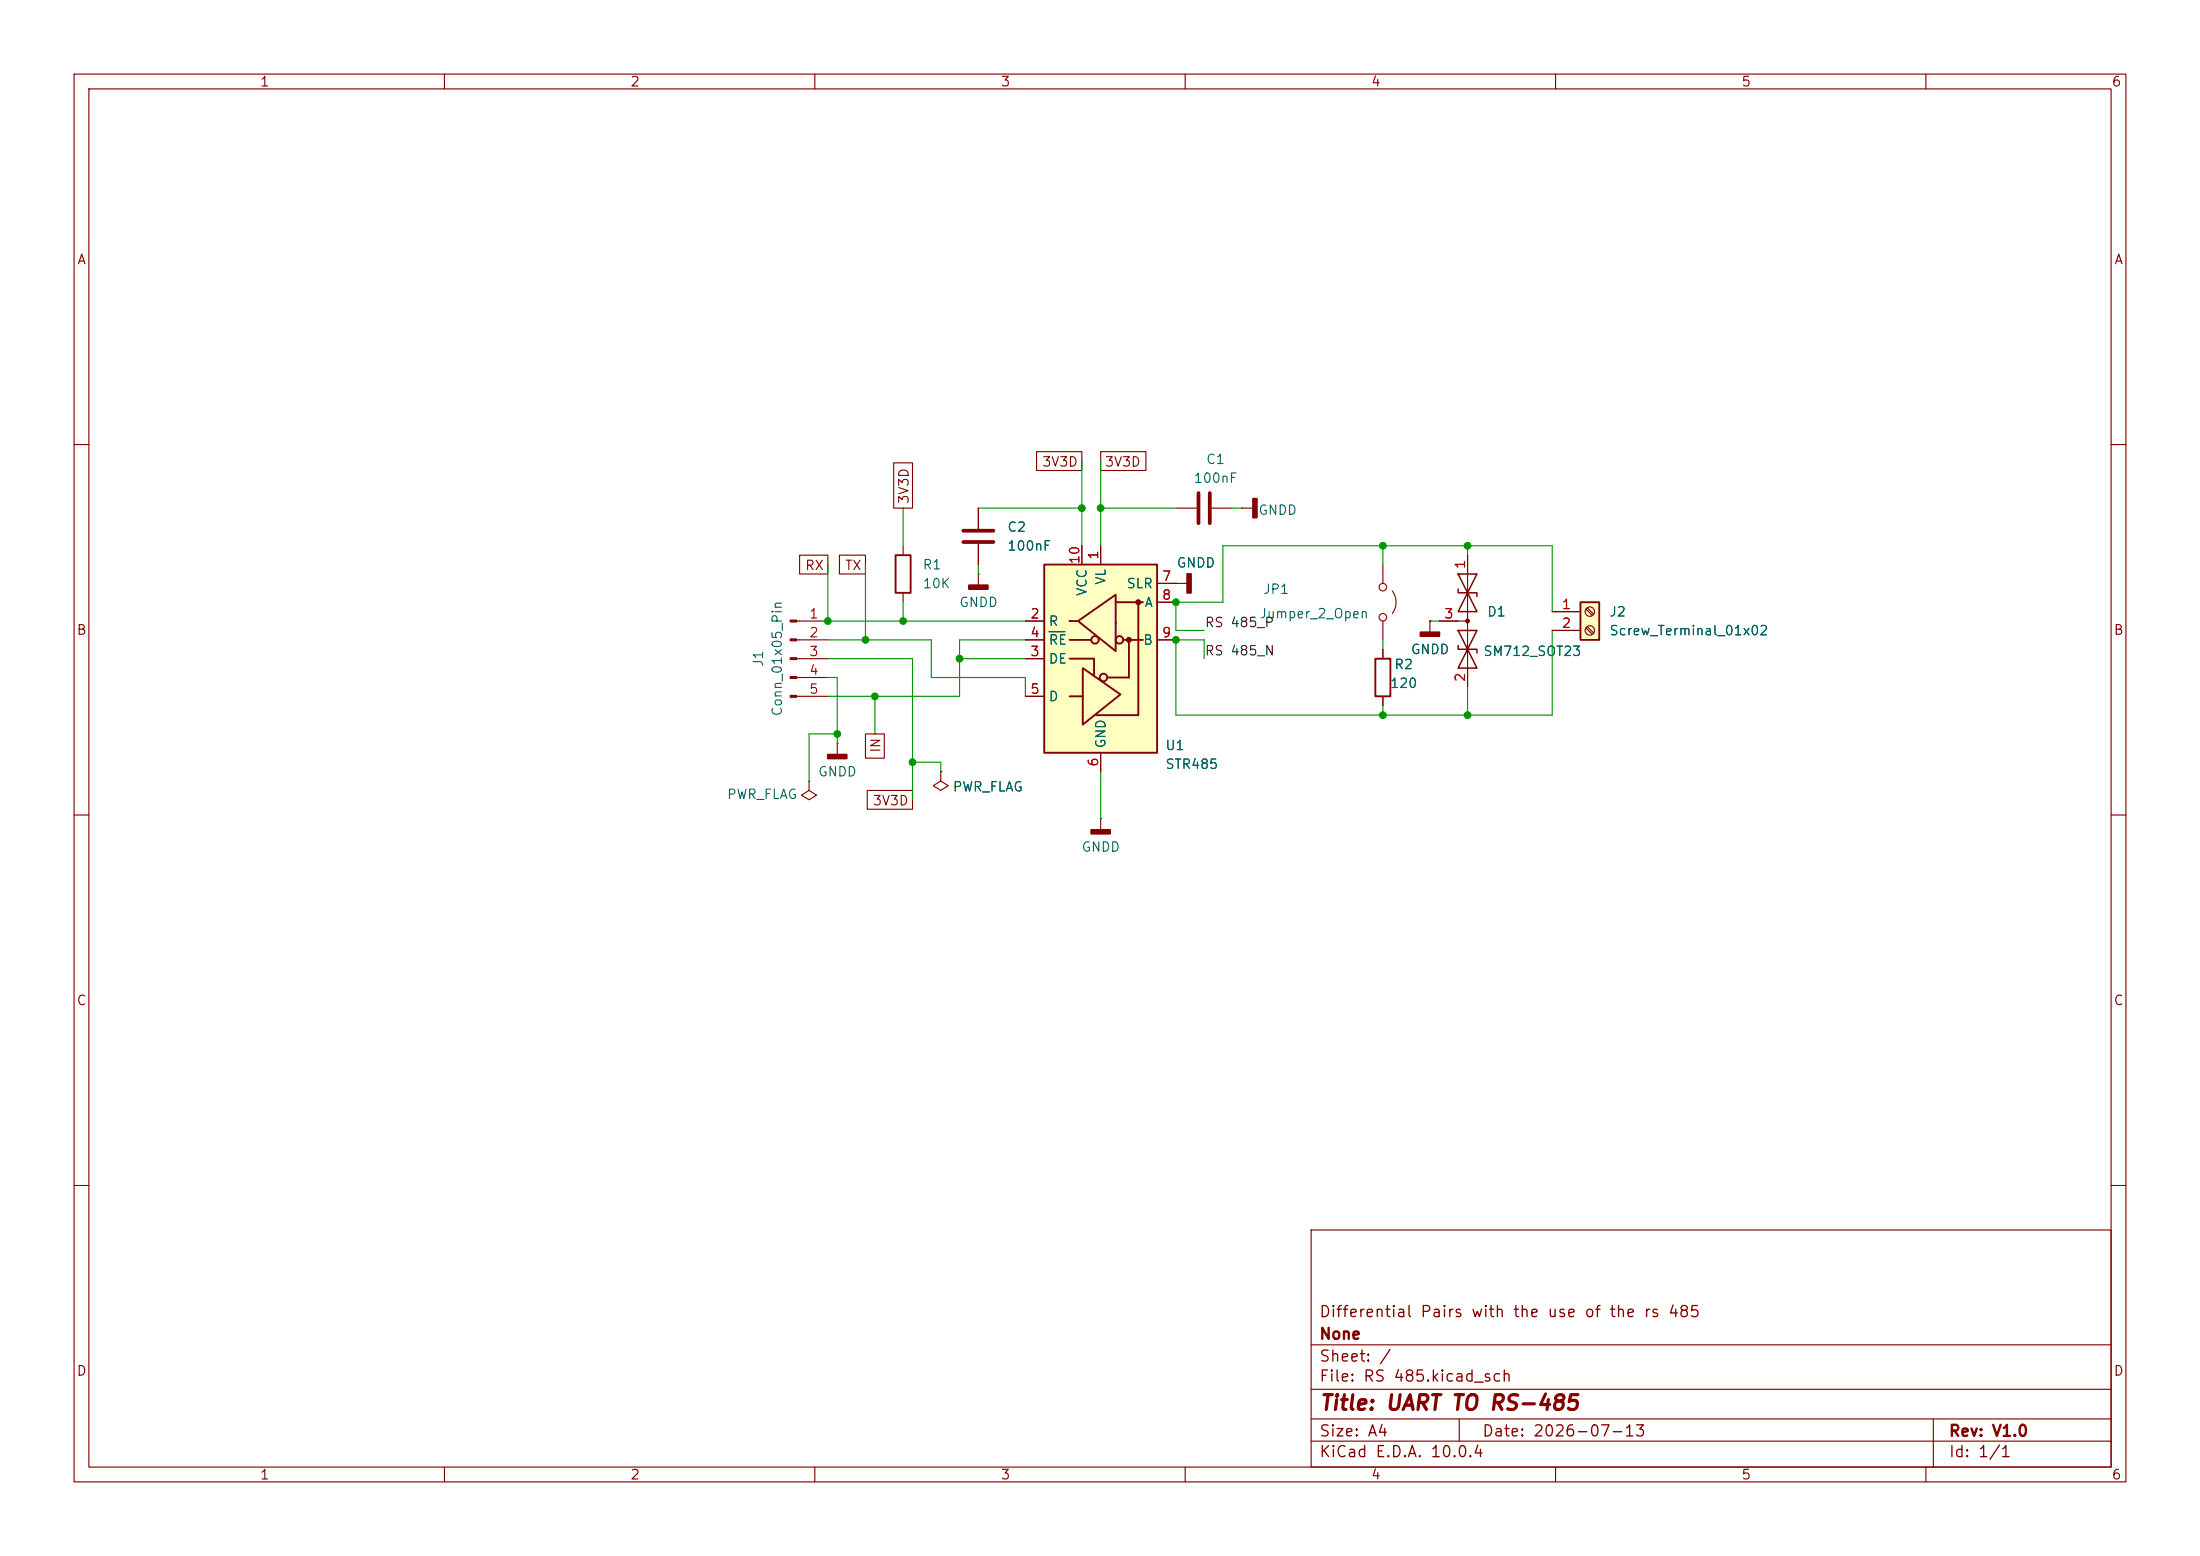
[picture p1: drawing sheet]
(kicad_sch
 (version 20260306)
 (generator "eeschema")
 (generator_version "10.0")
 (paper "A4")
 (title_block
  (title "UART TO RS-485")
  (date "2026-07-13")
  (rev "V1.0")
  (company "None")
  (comment 1 "Differential Pairs with the use of the rs 485"))
 (lib_symbols
  (symbol "Connector:Conn_01x05_Pin"
   (pin_names
    (offset 1.016) (hide yes)) (exclude_from_sim no) (in_bom yes) (on_board yes)
   (in_pos_files yes)
   (duplicate_pin_numbers_are_jumpers no)
   (property "Reference" "J" (at 0 7.62 0) (show_name no) (do_not_autoplace no) (effects (font (size 1.27 1.27))))
   (property "Value" "Conn_01x05_Pin" (at 0 -7.62 0) (show_name no) (do_not_autoplace no) (effects (font (size 1.27 1.27))))
   (property "Footprint" "" (at 0 0 0) (show_name no) (do_not_autoplace no) (hide yes) (effects (font (size 1.27 1.27))))
   (property "Datasheet" "" (at 0 0 0) (show_name no) (do_not_autoplace no) (hide yes) (effects (font (size 1.27 1.27))))
   (property "Description" "Generic connector, single row, 01x05, script generated" (at 0 0 0) (show_name no) (do_not_autoplace no) (hide yes) (effects (font (size 1.27 1.27))))
   (property "ki_locked" "" (at 0 0 0) (show_name no) (do_not_autoplace no) (effects (font (size 1.27 1.27))))
   (symbol "Conn_01x05_Pin_1_1"
    (rectangle (start 0.8636 5.207) (end 0 4.953) (stroke (width 0.1524) (type default)) (fill (type outline)))
    (rectangle (start 0.8636 2.667) (end 0 2.413) (stroke (width 0.1524) (type default)) (fill (type outline)))
    (rectangle (start 0.8636 0.127) (end 0 -0.127) (stroke (width 0.1524) (type default)) (fill (type outline)))
    (rectangle (start 0.8636 -2.413) (end 0 -2.667) (stroke (width 0.1524) (type default)) (fill (type outline)))
    (rectangle (start 0.8636 -4.953) (end 0 -5.207) (stroke (width 0.1524) (type default)) (fill (type outline)))
    (polyline (pts (xy 1.27 5.08) (xy 0.8636 5.08)) (stroke (width 0.1524) (type default)) (fill (type none)))
    (polyline (pts (xy 1.27 2.54) (xy 0.8636 2.54)) (stroke (width 0.1524) (type default)) (fill (type none)))
    (polyline (pts (xy 1.27 0) (xy 0.8636 0)) (stroke (width 0.1524) (type default)) (fill (type none)))
    (polyline (pts (xy 1.27 -2.54) (xy 0.8636 -2.54)) (stroke (width 0.1524) (type default)) (fill (type none)))
    (polyline (pts (xy 1.27 -5.08) (xy 0.8636 -5.08)) (stroke (width 0.1524) (type default)) (fill (type none)))
    (pin passive line (at 5.08 5.08 180) (length 3.81) (name "Pin_1" (effects (font (size 1.27 1.27)))) (number "1" (effects (font (size 1.27 1.27)))))
    (pin passive line (at 5.08 2.54 180) (length 3.81) (name "Pin_2" (effects (font (size 1.27 1.27)))) (number "2" (effects (font (size 1.27 1.27)))))
    (pin passive line (at 5.08 0 180) (length 3.81) (name "Pin_3" (effects (font (size 1.27 1.27)))) (number "3" (effects (font (size 1.27 1.27)))))
    (pin passive line (at 5.08 -2.54 180) (length 3.81) (name "Pin_4" (effects (font (size 1.27 1.27)))) (number "4" (effects (font (size 1.27 1.27)))))
    (pin passive line (at 5.08 -5.08 180) (length 3.81) (name "Pin_5" (effects (font (size 1.27 1.27)))) (number "5" (effects (font (size 1.27 1.27))))))
   (embedded_fonts no))
  (symbol "Connector:Screw_Terminal_01x02"
   (pin_names
    (offset 1.016) (hide yes)) (exclude_from_sim no) (in_bom yes) (on_board yes)
   (in_pos_files yes)
   (duplicate_pin_numbers_are_jumpers no)
   (property "Reference" "J" (at 0 2.54 0) (show_name no) (do_not_autoplace no) (effects (font (size 1.27 1.27))))
   (property "Value" "Screw_Terminal_01x02" (at 0 -5.08 0) (show_name no) (do_not_autoplace no) (effects (font (size 1.27 1.27))))
   (property "Footprint" "" (at 0 0 0) (show_name no) (do_not_autoplace no) (hide yes) (effects (font (size 1.27 1.27))))
   (property "Datasheet" "" (at 0 0 0) (show_name no) (do_not_autoplace no) (hide yes) (effects (font (size 1.27 1.27))))
   (property "Description" "Generic screw terminal, single row, 01x02, script generated (kicad-library-utils/schlib/autogen/connector/)" (at 0 0 0) (show_name no) (do_not_autoplace no) (hide yes) (effects (font (size 1.27 1.27))))
   (symbol "Screw_Terminal_01x02_1_1"
    (rectangle (start -1.27 1.27) (end 1.27 -3.81) (stroke (width 0.254) (type default)) (fill (type background)))
    (polyline (pts (xy -0.5334 0.3302) (xy 0.3302 -0.508)) (stroke (width 0.1524) (type default)) (fill (type none)))
    (polyline (pts (xy -0.5334 -2.2098) (xy 0.3302 -3.048)) (stroke (width 0.1524) (type default)) (fill (type none)))
    (polyline (pts (xy -0.3556 0.508) (xy 0.508 -0.3302)) (stroke (width 0.1524) (type default)) (fill (type none)))
    (polyline (pts (xy -0.3556 -2.032) (xy 0.508 -2.8702)) (stroke (width 0.1524) (type default)) (fill (type none)))
    (circle (center 0 0) (radius 0.635) (stroke (width 0.1524) (type default)) (fill (type none)))
    (circle (center 0 -2.54) (radius 0.635) (stroke (width 0.1524) (type default)) (fill (type none)))
    (pin passive line (at -5.08 0 0) (length 3.81) (name "Pin_1" (effects (font (size 1.27 1.27)))) (number "1" (effects (font (size 1.27 1.27)))))
    (pin passive line (at -5.08 -2.54 0) (length 3.81) (name "Pin_2" (effects (font (size 1.27 1.27)))) (number "2" (effects (font (size 1.27 1.27))))))
   (embedded_fonts no))
  (symbol "Device:C"
   (pin_numbers (hide yes))
   (pin_names
    (offset 0.254)) (exclude_from_sim no) (in_bom yes) (on_board yes)
   (in_pos_files yes)
   (duplicate_pin_numbers_are_jumpers no)
   (property "Reference" "C" (at 0.635 2.54 0) (show_name no) (do_not_autoplace no) (effects (font (size 1.27 1.27)) (justify left)))
   (property "Value" "C" (at 0.635 -2.54 0) (show_name no) (do_not_autoplace no) (effects (font (size 1.27 1.27)) (justify left)))
   (property "Footprint" "" (at 0.9652 -3.81 0) (show_name no) (do_not_autoplace no) (hide yes) (effects (font (size 1.27 1.27))))
   (property "Datasheet" "" (at 0 0 0) (show_name no) (do_not_autoplace no) (hide yes) (effects (font (size 1.27 1.27))))
   (property "Description" "Unpolarized capacitor" (at 0 0 0) (show_name no) (do_not_autoplace no) (hide yes) (effects (font (size 1.27 1.27))))
   (symbol "C_0_1"
    (polyline (pts (xy -2.032 0.762) (xy 2.032 0.762)) (stroke (width 0.508) (type default)) (fill (type none)))
    (polyline (pts (xy -2.032 -0.762) (xy 2.032 -0.762)) (stroke (width 0.508) (type default)) (fill (type none))))
   (symbol "C_1_1"
    (pin passive line (at 0 3.81 270) (length 2.794) (name "" (effects (font (size 1.27 1.27)))) (number "1" (effects (font (size 1.27 1.27)))))
    (pin passive line (at 0 -3.81 90) (length 2.794) (name "" (effects (font (size 1.27 1.27)))) (number "2" (effects (font (size 1.27 1.27))))))
   (embedded_fonts no))
  (symbol "Device:R"
   (pin_numbers (hide yes))
   (pin_names
    (offset 0)) (exclude_from_sim no) (in_bom yes) (on_board yes)
   (in_pos_files yes)
   (duplicate_pin_numbers_are_jumpers no)
   (property "Reference" "R" (at 2.032 0 90) (show_name no) (do_not_autoplace no) (effects (font (size 1.27 1.27))))
   (property "Value" "R" (at 0 0 90) (show_name no) (do_not_autoplace no) (effects (font (size 1.27 1.27))))
   (property "Footprint" "" (at -1.778 0 90) (show_name no) (do_not_autoplace no) (hide yes) (effects (font (size 1.27 1.27))))
   (property "Datasheet" "" (at 0 0 0) (show_name no) (do_not_autoplace no) (hide yes) (effects (font (size 1.27 1.27))))
   (property "Description" "Resistor" (at 0 0 0) (show_name no) (do_not_autoplace no) (hide yes) (effects (font (size 1.27 1.27))))
   (symbol "R_0_1"
    (rectangle (start -1.016 -2.54) (end 1.016 2.54) (stroke (width 0.254) (type default)) (fill (type none))))
   (symbol "R_1_1"
    (pin passive line (at 0 3.81 270) (length 1.27) (name "" (effects (font (size 1.27 1.27)))) (number "1" (effects (font (size 1.27 1.27)))))
    (pin passive line (at 0 -3.81 90) (length 1.27) (name "" (effects (font (size 1.27 1.27)))) (number "2" (effects (font (size 1.27 1.27))))))
   (embedded_fonts no))
  (symbol "Diode:SM712_SOT23"
   (pin_names
    (offset 1.016) (hide yes)) (exclude_from_sim no) (in_bom yes) (on_board yes)
   (in_pos_files yes)
   (duplicate_pin_numbers_are_jumpers no)
   (property "Reference" "D" (at 0 4.445 0) (show_name no) (do_not_autoplace no) (effects (font (size 1.27 1.27))))
   (property "Value" "SM712_SOT23" (at 0 2.54 0) (show_name no) (do_not_autoplace no) (effects (font (size 1.27 1.27))))
   (property "Footprint" "Package_TO_SOT_SMD:SOT-23" (at 0 -8.89 0) (show_name no) (do_not_autoplace no) (hide yes) (effects (font (size 1.27 1.27))))
   (property "Datasheet" "https://www.littelfuse.com/~/media/electronics/datasheets/tvs_diode_arrays/littelfuse_tvs_diode_array_sm712_datasheet.pdf.pdf" (at -3.81 0 0) (show_name no) (do_not_autoplace no) (hide yes) (effects (font (size 1.27 1.27))))
   (property "Description" "7V/12V, 600W Asymmetrical TVS Diode Array, SOT-23" (at 0 0 0) (show_name no) (do_not_autoplace no) (hide yes) (effects (font (size 1.27 1.27))))
   (symbol "SM712_SOT23_0_0"
    (polyline (pts (xy 0 -1.27) (xy 0 0)) (stroke (width 0) (type default)) (fill (type none))))
   (symbol "SM712_SOT23_0_1"
    (polyline (pts (xy -6.35 0) (xy 6.35 0)) (stroke (width 0) (type default)) (fill (type none)))
    (polyline (pts (xy -6.35 -1.27) (xy -1.27 1.27) (xy -1.27 -1.27) (xy -6.35 1.27) (xy -6.35 -1.27)) (stroke (width 0.2032) (type default)) (fill (type none)))
    (polyline (pts (xy -3.302 1.27) (xy -3.81 1.27) (xy -3.81 -1.27) (xy -4.318 -1.27)) (stroke (width 0.2032) (type default)) (fill (type none)))
    (circle (center 0 0) (radius 0.254) (stroke (width 0) (type default)) (fill (type outline)))
    (polyline (pts (xy 1.27 -1.27) (xy 1.27 1.27) (xy 6.35 -1.27) (xy 6.35 1.27) (xy 1.27 -1.27)) (stroke (width 0.2032) (type default)) (fill (type none)))
    (polyline (pts (xy 4.318 1.27) (xy 3.81 1.27) (xy 3.81 -1.27) (xy 3.302 -1.27)) (stroke (width 0.2032) (type default)) (fill (type none))))
   (symbol "SM712_SOT23_1_1"
    (pin passive line (at -8.89 0 0) (length 2.54) (name "A1" (effects (font (size 1.27 1.27)))) (number "1" (effects (font (size 1.27 1.27)))))
    (pin passive line (at 8.89 0 180) (length 2.54) (name "A2" (effects (font (size 1.27 1.27)))) (number "2" (effects (font (size 1.27 1.27)))))
    (pin input line (at 0 -3.81 90) (length 2.54) (name "common" (effects (font (size 1.27 1.27)))) (number "3" (effects (font (size 1.27 1.27))))))
   (embedded_fonts no))
  (symbol "Interface_UART:STR485" (exclude_from_sim no) (in_bom yes) (on_board yes)
   (in_pos_files yes)
   (duplicate_pin_numbers_are_jumpers no)
   (property "Reference" "U" (at -6.985 13.97 0) (show_name no) (do_not_autoplace no) (effects (font (size 1.27 1.27))))
   (property "Value" "STR485" (at 7.62 13.97 0) (show_name no) (do_not_autoplace no) (effects (font (size 1.27 1.27))))
   (property "Footprint" "Package_DFN_QFN:DFN-10-1EP_3x3mm_P0.5mm_EP1.646x3.1mm" (at 0 -31.75 0) (show_name no) (do_not_autoplace no) (hide yes) (effects (font (size 1.27 1.27))))
   (property "Datasheet" "https://www.st.com/resource/en/datasheet/str485.pdf" (at 0 -29.21 0) (show_name no) (do_not_autoplace no) (hide yes) (effects (font (size 1.27 1.27))))
   (property "Description" "RS-485, RS-422, half duplex transceiver, selectable speed 250 kbps or up to 20 Mbps, DFN-10 (VSON-10)" (at 0 -26.67 0) (show_name no) (do_not_autoplace no) (hide yes) (effects (font (size 1.27 1.27))))
   (symbol "STR485_0_1"
    (rectangle (start -7.62 12.7) (end 7.62 -12.7) (stroke (width 0.254) (type default)) (fill (type background))))
   (symbol "STR485_1_1"
    (polyline (pts (xy -4.191 2.54) (xy -1.27 2.54)) (stroke (width 0.254) (type default)) (fill (type none)))
    (polyline (pts (xy -4.191 0) (xy -0.889 0) (xy -0.889 -2.286)) (stroke (width 0.254) (type default)) (fill (type none)))
    (polyline (pts (xy -3.175 5.08) (xy -4.191 5.08) (xy -4.064 5.08)) (stroke (width 0.254) (type default)) (fill (type none)))
    (polyline (pts (xy -2.54 -5.08) (xy -4.191 -5.08)) (stroke (width 0.254) (type default)) (fill (type none)))
    (polyline (pts (xy -2.413 -5.08) (xy -2.413 -1.27) (xy 2.667 -4.826) (xy -2.413 -8.89) (xy -2.413 -5.08)) (stroke (width 0.254) (type default)) (fill (type none)))
    (circle (center -0.762 2.54) (radius 0.508) (stroke (width 0.254) (type default)) (fill (type none)))
    (polyline (pts (xy -0.635 -7.62) (xy 5.08 -7.62)) (stroke (width 0.254) (type default)) (fill (type none)))
    (circle (center 0.381 -2.54) (radius 0.508) (stroke (width 0.254) (type default)) (fill (type none)))
    (polyline (pts (xy 0.889 -2.54) (xy 3.81 -2.54)) (stroke (width 0.254) (type default)) (fill (type none)))
    (polyline (pts (xy 2.032 7.62) (xy 5.715 7.62)) (stroke (width 0.254) (type default)) (fill (type none)))
    (polyline (pts (xy 2.032 4.826) (xy 2.032 8.636) (xy -3.048 5.08) (xy 2.032 1.016) (xy 2.032 4.826)) (stroke (width 0.254) (type default)) (fill (type none)))
    (circle (center 2.54 2.54) (radius 0.508) (stroke (width 0.254) (type default)) (fill (type none)))
    (polyline (pts (xy 3.048 2.54) (xy 5.715 2.54)) (stroke (width 0.254) (type default)) (fill (type none)))
    (circle (center 3.81 2.54) (radius 0.2794) (stroke (width 0.254) (type default)) (fill (type outline)))
    (polyline (pts (xy 3.81 -2.54) (xy 3.81 2.54)) (stroke (width 0.254) (type default)) (fill (type none)))
    (circle (center 5.08 7.62) (radius 0.2794) (stroke (width 0.254) (type default)) (fill (type outline)))
    (polyline (pts (xy 5.08 -7.62) (xy 5.08 7.62)) (stroke (width 0.254) (type default)) (fill (type none)))
    (pin power_in line (at 0 15.24 270) (length 2.54) (name "VL" (effects (font (size 1.27 1.27)))) (number "1" (effects (font (size 1.27 1.27)))))
    (pin output line (at -10.16 5.08 0) (length 2.54) (name "R" (effects (font (size 1.27 1.27)))) (number "2" (effects (font (size 1.27 1.27)))))
    (pin input line (at -10.16 0 0) (length 2.54) (name "DE" (effects (font (size 1.27 1.27)))) (number "3" (effects (font (size 1.27 1.27)))))
    (pin input line (at -10.16 2.54 0) (length 2.54) (name "~{RE}" (effects (font (size 1.27 1.27)))) (number "4" (effects (font (size 1.27 1.27)))))
    (pin input line (at -10.16 -5.08 0) (length 2.54) (name "D" (effects (font (size 1.27 1.27)))) (number "5" (effects (font (size 1.27 1.27)))))
    (pin power_in line (at 0 -15.24 90) (length 2.54) (name "GND" (effects (font (size 1.27 1.27)))) (number "6" (effects (font (size 1.27 1.27)))))
    (pin input line (at 10.16 10.16 180) (length 2.54) (name "SLR" (effects (font (size 1.27 1.27)))) (number "7" (effects (font (size 1.27 1.27)))))
    (pin bidirectional line (at 10.16 7.62 180) (length 2.54) (name "A" (effects (font (size 1.27 1.27)))) (number "8" (effects (font (size 1.27 1.27)))))
    (pin bidirectional line (at 10.16 2.54 180) (length 2.54) (name "B" (effects (font (size 1.27 1.27)))) (number "9" (effects (font (size 1.27 1.27)))))
    (pin power_in line (at -2.54 15.24 270) (length 2.54) (name "VCC" (effects (font (size 1.27 1.27)))) (number "10" (effects (font (size 1.27 1.27)))))
    (pin passive line (at 0 -15.24 90) (length 2.54) (hide yes) (name "GND" (effects (font (size 1.27 1.27)))) (number "11" (effects (font (size 1.27 1.27))))))
   (embedded_fonts no))
  (symbol "Jumper:Jumper_2_Open"
   (pin_numbers (hide yes))
   (pin_names
    (offset 0) (hide yes)) (exclude_from_sim no) (in_bom yes) (on_board yes)
   (in_pos_files yes)
   (duplicate_pin_numbers_are_jumpers no)
   (property "Reference" "JP" (at 0 2.794 0) (show_name no) (do_not_autoplace no) (effects (font (size 1.27 1.27))))
   (property "Value" "Jumper_2_Open" (at 0 -2.286 0) (show_name no) (do_not_autoplace no) (effects (font (size 1.27 1.27))))
   (property "Footprint" "" (at 0 0 0) (show_name no) (do_not_autoplace no) (hide yes) (effects (font (size 1.27 1.27))))
   (property "Datasheet" "" (at 0 0 0) (show_name no) (do_not_autoplace no) (hide yes) (effects (font (size 1.27 1.27))))
   (property "Description" "Jumper, 2-pole, open" (at 0 0 0) (show_name no) (do_not_autoplace no) (hide yes) (effects (font (size 1.27 1.27))))
   (symbol "Jumper_2_Open_0_0"
    (circle (center -2.032 0) (radius 0.508) (stroke (width 0) (type default)) (fill (type none)))
    (circle (center 2.032 0) (radius 0.508) (stroke (width 0) (type default)) (fill (type none))))
   (symbol "Jumper_2_Open_0_1"
    (arc (start -1.524 1.27) (mid 0 1.778) (end 1.524 1.27) (stroke (width 0) (type default)) (fill (type none))))
   (symbol "Jumper_2_Open_1_1"
    (pin passive line (at -5.08 0 0) (length 2.54) (name "A" (effects (font (size 1.27 1.27)))) (number "1" (effects (font (size 1.27 1.27)))))
    (pin passive line (at 5.08 0 180) (length 2.54) (name "B" (effects (font (size 1.27 1.27)))) (number "2" (effects (font (size 1.27 1.27))))))
   (embedded_fonts no))
  (symbol "power:GNDD"
   (power global)
   (pin_numbers (hide yes))
   (pin_names
    (offset 0) (hide yes)) (exclude_from_sim no) (in_bom yes) (on_board yes)
   (in_pos_files yes)
   (duplicate_pin_numbers_are_jumpers no)
   (property "Reference" "#PWR" (at 0 -6.35 0) (show_name no) (do_not_autoplace no) (hide yes) (effects (font (size 1.27 1.27))))
   (property "Value" "GNDD" (at 0 -3.175 0) (show_name no) (do_not_autoplace no) (effects (font (size 1.27 1.27))))
   (property "Footprint" "" (at 0 0 0) (show_name no) (do_not_autoplace no) (hide yes) (effects (font (size 1.27 1.27))))
   (property "Datasheet" "" (at 0 0 0) (show_name no) (do_not_autoplace no) (hide yes) (effects (font (size 1.27 1.27))))
   (property "Description" "Power symbol creates a global label with name \"GNDD\" , digital ground" (at 0 0 0) (show_name no) (do_not_autoplace no) (hide yes) (effects (font (size 1.27 1.27))))
   (symbol "GNDD_0_1"
    (rectangle (start -1.27 -1.524) (end 1.27 -2.032) (stroke (width 0.254) (type default)) (fill (type outline)))
    (polyline (pts (xy 0 0) (xy 0 -1.524)) (stroke (width 0) (type default)) (fill (type none))))
   (symbol "GNDD_1_1"
    (pin power_in line (at 0 0 270) (length 0) (name "" (effects (font (size 1.27 1.27)))) (number "1" (effects (font (size 1.27 1.27))))))
   (embedded_fonts no))
  (symbol "power:PWR_FLAG"
   (power global)
   (pin_numbers (hide yes))
   (pin_names
    (offset 0) (hide yes)) (exclude_from_sim no) (in_bom yes) (on_board yes)
   (in_pos_files yes)
   (duplicate_pin_numbers_are_jumpers no)
   (property "Reference" "#FLG" (at 0 1.905 0) (show_name no) (do_not_autoplace no) (hide yes) (effects (font (size 1.27 1.27))))
   (property "Value" "PWR_FLAG" (at 0 3.81 0) (show_name no) (do_not_autoplace no) (effects (font (size 1.27 1.27))))
   (property "Footprint" "" (at 0 0 0) (show_name no) (do_not_autoplace no) (hide yes) (effects (font (size 1.27 1.27))))
   (property "Datasheet" "" (at 0 0 0) (show_name no) (do_not_autoplace no) (hide yes) (effects (font (size 1.27 1.27))))
   (property "Description" "Special symbol for telling ERC where power comes from" (at 0 0 0) (show_name no) (do_not_autoplace no) (hide yes) (effects (font (size 1.27 1.27))))
   (symbol "PWR_FLAG_0_0"
    (pin power_out line (at 0 0 90) (length 0) (name "" (effects (font (size 1.27 1.27)))) (number "1" (effects (font (size 1.27 1.27))))))
   (symbol "PWR_FLAG_0_1"
    (polyline (pts (xy 0 0) (xy 0 1.27) (xy -1.016 1.905) (xy 0 2.54) (xy 1.016 1.905) (xy 0 1.27)) (stroke (width 0) (type default)) (fill (type none))))
   (embedded_fonts no)))
 (junction
  (at 146.05 68.58)
  (diameter 0)
  (color 0 0 0 0))
 (junction
  (at 121.92 83.82)
  (diameter 0)
  (color 0 0 0 0))
 (junction
  (at 186.69 96.52)
  (diameter 0)
  (color 0 0 0 0))
 (junction
  (at 158.75 86.36)
  (diameter 0)
  (color 0 0 0 0))
 (junction
  (at 148.59 68.58)
  (diameter 0)
  (color 0 0 0 0))
 (junction
  (at 186.69 73.66)
  (diameter 0)
  (color 0 0 0 0))
 (junction
  (at 123.19 102.87)
  (diameter 0)
  (color 0 0 0 0))
 (junction
  (at 111.76 83.82)
  (diameter 0)
  (color 0 0 0 0))
 (junction
  (at 158.75 81.28)
  (diameter 0)
  (color 0 0 0 0))
 (junction
  (at 118.11 93.98)
  (diameter 0)
  (color 0 0 0 0))
 (junction
  (at 198.12 73.66)
  (diameter 0)
  (color 0 0 0 0))
 (junction
  (at 198.12 96.52)
  (diameter 0)
  (color 0 0 0 0))
 (junction
  (at 113.03 99.06)
  (diameter 0)
  (color 0 0 0 0))
 (junction
  (at 129.54 88.9)
  (diameter 0)
  (color 0 0 0 0))
 (junction
  (at 116.84 86.36)
  (diameter 0)
  (color 0 0 0 0))
 (wire
  (pts (xy 186.69 96.52) (xy 198.12 96.52))
  (stroke (width 0) (type default)))
 (wire
  (pts (xy 158.75 96.52) (xy 186.69 96.52))
  (stroke (width 0) (type default)))
 (wire
  (pts (xy 209.55 85.09) (xy 209.55 96.52))
  (stroke (width 0) (type default)))
 (wire
  (pts (xy 116.84 86.36) (xy 125.73 86.36))
  (stroke (width 0) (type default)))
 (wire
  (pts (xy 113.03 91.44) (xy 111.76 91.44))
  (stroke (width 0) (type default)))
 (wire
  (pts (xy 209.55 82.55) (xy 209.55 73.66))
  (stroke (width 0) (type default)))
 (wire
  (pts (xy 109.22 105.41) (xy 109.22 99.06))
  (stroke (width 0) (type default)))
 (wire
  (pts (xy 125.73 91.44) (xy 138.43 91.44))
  (stroke (width 0) (type default)))
 (wire
  (pts (xy 123.19 88.9) (xy 123.19 102.87))
  (stroke (width 0) (type default)))
 (wire
  (pts (xy 121.92 81.28) (xy 121.92 83.82))
  (stroke (width 0) (type default)))
 (wire
  (pts (xy 129.54 93.98) (xy 129.54 88.9))
  (stroke (width 0) (type default)))
 (wire
  (pts (xy 198.12 92.71) (xy 198.12 96.52))
  (stroke (width 0) (type default)))
 (wire
  (pts (xy 186.69 95.25) (xy 186.69 96.52))
  (stroke (width 0) (type default)))
 (wire
  (pts (xy 162.56 88.9) (xy 162.56 86.36))
  (stroke (width 0) (type default)))
 (wire
  (pts (xy 138.43 91.44) (xy 138.43 93.98))
  (stroke (width 0) (type default)))
 (wire
  (pts (xy 123.19 88.9) (xy 111.76 88.9))
  (stroke (width 0) (type default)))
 (wire
  (pts (xy 165.1 73.66) (xy 165.1 81.28))
  (stroke (width 0) (type default)))
 (wire
  (pts (xy 158.75 85.09) (xy 158.75 81.28))
  (stroke (width 0) (type default)))
 (wire
  (pts (xy 121.92 83.82) (xy 138.43 83.82))
  (stroke (width 0) (type default)))
 (wire
  (pts (xy 111.76 93.98) (xy 118.11 93.98))
  (stroke (width 0) (type default)))
 (wire
  (pts (xy 162.56 86.36) (xy 158.75 86.36))
  (stroke (width 0) (type default)))
 (wire
  (pts (xy 111.76 83.82) (xy 121.92 83.82))
  (stroke (width 0) (type default)))
 (wire
  (pts (xy 198.12 73.66) (xy 209.55 73.66))
  (stroke (width 0) (type default)))
 (wire
  (pts (xy 186.69 76.2) (xy 186.69 73.66))
  (stroke (width 0) (type default)))
 (wire
  (pts (xy 146.05 62.23) (xy 146.05 68.58))
  (stroke (width 0) (type default)))
 (wire
  (pts (xy 167.64 68.58) (xy 166.37 68.58))
  (stroke (width 0) (type default)))
 (wire
  (pts (xy 118.11 93.98) (xy 129.54 93.98))
  (stroke (width 0) (type default)))
 (wire
  (pts (xy 165.1 73.66) (xy 186.69 73.66))
  (stroke (width 0) (type default)))
 (wire
  (pts (xy 121.92 73.66) (xy 121.92 68.58))
  (stroke (width 0) (type default)))
 (wire
  (pts (xy 138.43 86.36) (xy 129.54 86.36))
  (stroke (width 0) (type default)))
 (wire
  (pts (xy 129.54 88.9) (xy 138.43 88.9))
  (stroke (width 0) (type default)))
 (wire
  (pts (xy 111.76 76.2) (xy 111.76 83.82))
  (stroke (width 0) (type default)))
 (wire
  (pts (xy 125.73 86.36) (xy 125.73 91.44))
  (stroke (width 0) (type default)))
 (wire
  (pts (xy 116.84 76.2) (xy 116.84 86.36))
  (stroke (width 0) (type default)))
 (wire
  (pts (xy 186.69 73.66) (xy 198.12 73.66))
  (stroke (width 0) (type default)))
 (wire
  (pts (xy 148.59 68.58) (xy 148.59 73.66))
  (stroke (width 0) (type default)))
 (wire
  (pts (xy 158.75 96.52) (xy 158.75 86.36))
  (stroke (width 0) (type default)))
 (wire
  (pts (xy 109.22 99.06) (xy 113.03 99.06))
  (stroke (width 0) (type default)))
 (wire
  (pts (xy 158.75 68.58) (xy 148.59 68.58))
  (stroke (width 0) (type default)))
 (wire
  (pts (xy 186.69 86.36) (xy 186.69 87.63))
  (stroke (width 0) (type default)))
 (wire
  (pts (xy 123.19 102.87) (xy 123.19 107.95))
  (stroke (width 0) (type default)))
 (wire
  (pts (xy 165.1 81.28) (xy 158.75 81.28))
  (stroke (width 0) (type default)))
 (wire
  (pts (xy 148.59 104.14) (xy 148.59 110.49))
  (stroke (width 0) (type default)))
 (wire
  (pts (xy 113.03 91.44) (xy 113.03 99.06))
  (stroke (width 0) (type default)))
 (wire
  (pts (xy 111.76 86.36) (xy 116.84 86.36))
  (stroke (width 0) (type default)))
 (wire
  (pts (xy 198.12 96.52) (xy 209.55 96.52))
  (stroke (width 0) (type default)))
 (wire
  (pts (xy 162.56 85.09) (xy 158.75 85.09))
  (stroke (width 0) (type default)))
 (wire
  (pts (xy 127 104.14) (xy 127 102.87))
  (stroke (width 0) (type default)))
 (wire
  (pts (xy 148.59 62.23) (xy 148.59 68.58))
  (stroke (width 0) (type default)))
 (wire
  (pts (xy 118.11 99.06) (xy 118.11 93.98))
  (stroke (width 0) (type default)))
 (wire
  (pts (xy 129.54 86.36) (xy 129.54 88.9))
  (stroke (width 0) (type default)))
 (wire
  (pts (xy 132.08 68.58) (xy 146.05 68.58))
  (stroke (width 0) (type default)))
 (wire
  (pts (xy 123.19 102.87) (xy 127 102.87))
  (stroke (width 0) (type default)))
 (wire
  (pts (xy 132.08 76.2) (xy 132.08 77.47))
  (stroke (width 0) (type default)))
 (wire
  (pts (xy 113.03 99.06) (xy 113.03 100.33))
  (stroke (width 0) (type default)))
 (wire
  (pts (xy 193.04 83.82) (xy 194.31 83.82))
  (stroke (width 0) (type default)))
 (wire
  (pts (xy 146.05 68.58) (xy 146.05 73.66))
  (stroke (width 0) (type default)))
 (wire
  (pts (xy 198.12 73.66) (xy 198.12 74.93))
  (stroke (width 0) (type default)))
 (label "RS 485_N"
  (at 162.56 88.9 0)
  (effects (font (size 1.27 1.27)) (justify left bottom)))
 (label "RS 485_P"
  (at 162.56 85.09 0)
  (effects (font (size 1.27 1.27)) (justify left bottom)))
 (global_label "3V3D"
  (shape passive)
  (at 146.05 62.23 180)
  (fields_autoplaced yes)
  (effects (font (size 1.27 1.27)) (justify right))
  (property "Intersheetrefs" "${INTERSHEET_REFS}" (at 139.3985 62.23 0) (hide yes) (show_name no) (do_not_autoplace no) (effects (font (size 1.27 1.27)) (justify right))))
 (global_label "3V3D"
  (shape passive)
  (at 123.19 107.95 180)
  (fields_autoplaced yes)
  (effects (font (size 1.27 1.27)) (justify right))
  (property "Intersheetrefs" "${INTERSHEET_REFS}" (at 116.5385 107.95 0) (hide yes) (show_name no) (do_not_autoplace no) (effects (font (size 1.27 1.27)) (justify right))))
 (global_label "TX"
  (shape passive)
  (at 116.84 76.2 180)
  (fields_autoplaced yes)
  (effects (font (size 1.27 1.27)) (justify right))
  (property "Intersheetrefs" "${INTERSHEET_REFS}" (at 112.789 76.2 0) (hide yes) (show_name no) (do_not_autoplace no) (effects (font (size 1.27 1.27)) (justify right))))
 (global_label "IN"
  (shape passive)
  (at 118.11 99.06 270)
  (fields_autoplaced yes)
  (effects (font (size 1.27 1.27)) (justify right))
  (property "Intersheetrefs" "${INTERSHEET_REFS}" (at 118.11 102.8692 90) (hide yes) (show_name no) (do_not_autoplace no) (effects (font (size 1.27 1.27)) (justify right))))
 (global_label "3V3D"
  (shape passive)
  (at 148.59 62.23 0)
  (fields_autoplaced yes)
  (effects (font (size 1.27 1.27)) (justify left))
  (property "Intersheetrefs" "${INTERSHEET_REFS}" (at 155.2415 62.23 0) (hide yes) (show_name no) (do_not_autoplace no) (effects (font (size 1.27 1.27)) (justify left))))
 (global_label "3V3D"
  (shape passive)
  (at 121.92 68.58 90)
  (fields_autoplaced yes)
  (effects (font (size 1.27 1.27)) (justify left))
  (property "Intersheetrefs" "${INTERSHEET_REFS}" (at 121.92 61.9285 90) (hide yes) (show_name no) (do_not_autoplace no) (effects (font (size 1.27 1.27)) (justify left))))
 (global_label "RX"
  (shape passive)
  (at 111.76 76.2 180)
  (fields_autoplaced yes)
  (effects (font (size 1.27 1.27)) (justify right))
  (property "Intersheetrefs" "${INTERSHEET_REFS}" (at 107.4066 76.2 0) (hide yes) (show_name no) (do_not_autoplace no) (effects (font (size 1.27 1.27)) (justify right))))
 (symbol
  (lib_id "Device:R")
  (at 186.69 91.44 0)
  (unit 1)
  (body_style 1)
  (exclude_from_sim no)
  (in_bom yes)
  (on_board yes)
  (in_pos_files yes)
  (dnp no)
  (property "Reference" "R2" (at 189.484 89.662 0) (show_name no) (do_not_autoplace no) (effects (font (size 1.27 1.27))))
  (property "Value" "120" (at 189.484 92.202 0) (show_name no) (do_not_autoplace no) (effects (font (size 1.27 1.27))))
  (property "Footprint" "Resistor_THT:R_Axial_DIN0411_L9.9mm_D3.6mm_P12.70mm_Horizontal" (at 184.912 91.44 90) (hide yes) (show_name no) (do_not_autoplace no) (effects (font (size 1.27 1.27))))
  (property "Datasheet" "" (at 186.69 91.44 0) (hide yes) (show_name no) (do_not_autoplace no) (effects (font (size 1.27 1.27))))
  (property "Description" "Resistor" (at 186.69 91.44 0) (hide yes) (show_name no) (do_not_autoplace no) (effects (font (size 1.27 1.27))))
  (pin "1")
  (pin "2"))
 (symbol
  (lib_id "Device:C")
  (at 132.08 72.39 180)
  (unit 1)
  (body_style 1)
  (exclude_from_sim no)
  (in_bom yes)
  (on_board yes)
  (in_pos_files yes)
  (dnp no)
  (fields_autoplaced yes)
  (property "Reference" "C2" (at 135.89 71.1199 0) (show_name no) (do_not_autoplace no) (effects (font (size 1.27 1.27)) (justify right)))
  (property "Value" "100nF" (at 135.89 73.6599 0) (show_name no) (do_not_autoplace no) (effects (font (size 1.27 1.27)) (justify right)))
  (property "Footprint" "Capacitor_THT:C_Disc_D4.3mm_W1.9mm_P5.00mm" (at 131.1148 68.58 0) (hide yes) (show_name no) (do_not_autoplace no) (effects (font (size 1.27 1.27))))
  (property "Datasheet" "" (at 132.08 72.39 0) (hide yes) (show_name no) (do_not_autoplace no) (effects (font (size 1.27 1.27))))
  (property "Description" "Unpolarized capacitor" (at 132.08 72.39 0) (hide yes) (show_name no) (do_not_autoplace no) (effects (font (size 1.27 1.27))))
  (pin "1")
  (pin "2"))
 (symbol
  (lib_id "Connector:Screw_Terminal_01x02")
  (at 214.63 82.55 0)
  (unit 1)
  (body_style 1)
  (exclude_from_sim no)
  (in_bom yes)
  (on_board yes)
  (in_pos_files yes)
  (dnp no)
  (fields_autoplaced yes)
  (property "Reference" "J2" (at 217.17 82.5499 0) (show_name no) (do_not_autoplace no) (effects (font (size 1.27 1.27)) (justify left)))
  (property "Value" "Screw_Terminal_01x02" (at 217.17 85.0899 0) (show_name no) (do_not_autoplace no) (effects (font (size 1.27 1.27)) (justify left)))
  (property "Footprint" "TerminalBlock:TerminalBlock_MaiXu_MX126-5.0-02P_1x02_P5.00mm" (at 214.63 82.55 0) (hide yes) (show_name no) (do_not_autoplace no) (effects (font (size 1.27 1.27))))
  (property "Datasheet" "" (at 214.63 82.55 0) (hide yes) (show_name no) (do_not_autoplace no) (effects (font (size 1.27 1.27))))
  (property "Description" "Generic screw terminal, single row, 01x02, script generated (kicad-library-utils/schlib/autogen/connector/)" (at 214.63 82.55 0) (hide yes) (show_name no) (do_not_autoplace no) (effects (font (size 1.27 1.27))))
  (pin "1")
  (pin "2"))
 (symbol
  (lib_id "Device:C")
  (at 162.56 68.58 90)
  (unit 1)
  (body_style 1)
  (exclude_from_sim no)
  (in_bom yes)
  (on_board yes)
  (in_pos_files yes)
  (dnp no)
  (property "Reference" "C1" (at 164.084 61.976 90) (show_name no) (do_not_autoplace no) (effects (font (size 1.27 1.27))))
  (property "Value" "100nF" (at 164.084 64.516 90) (show_name no) (do_not_autoplace no) (effects (font (size 1.27 1.27))))
  (property "Footprint" "Capacitor_THT:C_Disc_D4.3mm_W1.9mm_P5.00mm" (at 166.37 67.6148 0) (hide yes) (show_name no) (do_not_autoplace no) (effects (font (size 1.27 1.27))))
  (property "Datasheet" "" (at 162.56 68.58 0) (hide yes) (show_name no) (do_not_autoplace no) (effects (font (size 1.27 1.27))))
  (property "Description" "Unpolarized capacitor" (at 162.56 68.58 0) (hide yes) (show_name no) (do_not_autoplace no) (effects (font (size 1.27 1.27))))
  (pin "1")
  (pin "2"))
 (symbol
  (lib_id "Interface_UART:STR485")
  (at 148.59 88.9 0)
  (unit 1)
  (body_style 1)
  (exclude_from_sim no)
  (in_bom yes)
  (on_board yes)
  (in_pos_files yes)
  (dnp no)
  (property "Reference" "U1" (at 157.226 100.584 0) (show_name no) (do_not_autoplace no) (effects (font (size 1.27 1.27)) (justify left)))
  (property "Value" "STR485" (at 157.226 103.124 0) (show_name no) (do_not_autoplace no) (effects (font (size 1.27 1.27)) (justify left)))
  (property "Footprint" "Package_DFN_QFN:DFN-10-1EP_3x3mm_P0.5mm_EP1.646x3.1mm" (at 148.59 120.65 0) (hide yes) (show_name no) (do_not_autoplace no) (effects (font (size 1.27 1.27))))
  (property "Datasheet" "https://www.st.com/resource/en/datasheet/str485.pdf" (at 148.59 118.11 0) (hide yes) (show_name no) (do_not_autoplace no) (effects (font (size 1.27 1.27))))
  (property "Description" "RS-485, RS-422, half duplex transceiver, selectable speed 250 kbps or up to 20 Mbps, DFN-10 (VSON-10)" (at 148.59 115.57 0) (hide yes) (show_name no) (do_not_autoplace no) (effects (font (size 1.27 1.27))))
  (pin "2")
  (pin "5")
  (pin "9")
  (pin "3")
  (pin "7")
  (pin "11")
  (pin "1")
  (pin "4")
  (pin "10")
  (pin "8")
  (pin "6"))
 (symbol
  (lib_id "power:GNDD")
  (at 113.03 100.33 0)
  (unit 1)
  (body_style 1)
  (exclude_from_sim no)
  (in_bom yes)
  (on_board yes)
  (in_pos_files yes)
  (dnp no)
  (fields_autoplaced yes)
  (property "Reference" "#PWR06" (at 113.03 106.68 0) (hide yes) (show_name no) (do_not_autoplace no) (effects (font (size 1.27 1.27))))
  (property "Value" "GNDD" (at 113.03 104.14 0) (show_name no) (do_not_autoplace no) (effects (font (size 1.27 1.27))))
  (property "Footprint" "" (at 113.03 100.33 0) (hide yes) (show_name no) (do_not_autoplace no) (effects (font (size 1.27 1.27))))
  (property "Datasheet" "" (at 113.03 100.33 0) (hide yes) (show_name no) (do_not_autoplace no) (effects (font (size 1.27 1.27))))
  (property "Description" "Power symbol creates a global label with name \"GNDD\" , digital ground" (at 113.03 100.33 0) (hide yes) (show_name no) (do_not_autoplace no) (effects (font (size 1.27 1.27))))
  (pin "1"))
 (symbol
  (lib_id "Jumper:Jumper_2_Open")
  (at 186.69 81.28 270)
  (unit 1)
  (body_style 1)
  (exclude_from_sim no)
  (in_bom yes)
  (on_board yes)
  (in_pos_files yes)
  (dnp no)
  (property "Reference" "JP1" (at 170.434 79.5021 90) (show_name no) (do_not_autoplace no) (effects (font (size 1.27 1.27)) (justify left)))
  (property "Value" "Jumper_2_Open" (at 169.926 82.804 90) (show_name no) (do_not_autoplace no) (effects (font (size 1.27 1.27)) (justify left)))
  (property "Footprint" "Connector_PinHeader_2.54mm:PinHeader_1x02_P2.54mm_Vertical" (at 186.69 81.28 0) (hide yes) (show_name no) (do_not_autoplace no) (effects (font (size 1.27 1.27))))
  (property "Datasheet" "" (at 186.69 81.28 0) (hide yes) (show_name no) (do_not_autoplace no) (effects (font (size 1.27 1.27))))
  (property "Description" "Jumper, 2-pole, open" (at 186.69 81.28 0) (hide yes) (show_name no) (do_not_autoplace no) (effects (font (size 1.27 1.27))))
  (pin "2")
  (pin "1"))
 (symbol
  (lib_id "Connector:Conn_01x05_Pin")
  (at 106.68 88.9 0)
  (unit 1)
  (body_style 1)
  (exclude_from_sim no)
  (in_bom yes)
  (on_board yes)
  (in_pos_files yes)
  (dnp no)
  (property "Reference" "J1" (at 102.362 88.9 90) (show_name no) (do_not_autoplace no) (effects (font (size 1.27 1.27))))
  (property "Value" "Conn_01x05_Pin" (at 104.902 88.9 90) (show_name no) (do_not_autoplace no) (effects (font (size 1.27 1.27))))
  (property "Footprint" "Connector_PinHeader_1.00mm:PinHeader_1x05_P1.00mm_Horizontal" (at 106.68 88.9 0) (hide yes) (show_name no) (do_not_autoplace no) (effects (font (size 1.27 1.27))))
  (property "Datasheet" "" (at 106.68 88.9 0) (hide yes) (show_name no) (do_not_autoplace no) (effects (font (size 1.27 1.27))))
  (property "Description" "Generic connector, single row, 01x05, script generated" (at 106.68 88.9 0) (hide yes) (show_name no) (do_not_autoplace no) (effects (font (size 1.27 1.27))))
  (pin "5")
  (pin "3")
  (pin "2")
  (pin "4")
  (pin "1"))
 (symbol
  (lib_id "power:GNDD")
  (at 132.08 77.47 0)
  (unit 1)
  (body_style 1)
  (exclude_from_sim no)
  (in_bom yes)
  (on_board yes)
  (in_pos_files yes)
  (dnp no)
  (fields_autoplaced yes)
  (property "Reference" "#PWR08" (at 132.08 83.82 0) (hide yes) (show_name no) (do_not_autoplace no) (effects (font (size 1.27 1.27))))
  (property "Value" "GNDD" (at 132.08 81.28 0) (show_name no) (do_not_autoplace no) (effects (font (size 1.27 1.27))))
  (property "Footprint" "" (at 132.08 77.47 0) (hide yes) (show_name no) (do_not_autoplace no) (effects (font (size 1.27 1.27))))
  (property "Datasheet" "" (at 132.08 77.47 0) (hide yes) (show_name no) (do_not_autoplace no) (effects (font (size 1.27 1.27))))
  (property "Description" "Power symbol creates a global label with name \"GNDD\" , digital ground" (at 132.08 77.47 0) (hide yes) (show_name no) (do_not_autoplace no) (effects (font (size 1.27 1.27))))
  (pin "1"))
 (symbol
  (lib_id "Device:R")
  (at 121.92 77.47 0)
  (unit 1)
  (body_style 1)
  (exclude_from_sim no)
  (in_bom yes)
  (on_board yes)
  (in_pos_files yes)
  (dnp no)
  (fields_autoplaced yes)
  (property "Reference" "R1" (at 124.46 76.1999 0) (show_name no) (do_not_autoplace no) (effects (font (size 1.27 1.27)) (justify left)))
  (property "Value" "10K" (at 124.46 78.7399 0) (show_name no) (do_not_autoplace no) (effects (font (size 1.27 1.27)) (justify left)))
  (property "Footprint" "Resistor_THT:R_Axial_DIN0411_L9.9mm_D3.6mm_P12.70mm_Horizontal" (at 120.142 77.47 90) (hide yes) (show_name no) (do_not_autoplace no) (effects (font (size 1.27 1.27))))
  (property "Datasheet" "" (at 121.92 77.47 0) (hide yes) (show_name no) (do_not_autoplace no) (effects (font (size 1.27 1.27))))
  (property "Description" "Resistor" (at 121.92 77.47 0) (hide yes) (show_name no) (do_not_autoplace no) (effects (font (size 1.27 1.27))))
  (pin "1")
  (pin "2"))
 (symbol
  (lib_id "power:PWR_FLAG")
  (at 127 104.14 180)
  (unit 1)
  (body_style 1)
  (exclude_from_sim no)
  (in_bom yes)
  (on_board yes)
  (in_pos_files yes)
  (dnp no)
  (property "Reference" "#FLG03" (at 127 106.045 0) (hide yes) (show_name no) (do_not_autoplace no) (effects (font (size 1.27 1.27))))
  (property "Value" "PWR_FLAG" (at 133.35 106.172 0) (show_name no) (do_not_autoplace no) (effects (font (size 1.27 1.27))))
  (property "Footprint" "" (at 127 104.14 0) (hide yes) (show_name no) (do_not_autoplace no) (effects (font (size 1.27 1.27))))
  (property "Datasheet" "" (at 127 104.14 0) (hide yes) (show_name no) (do_not_autoplace no) (effects (font (size 1.27 1.27))))
  (property "Description" "Special symbol for telling ERC where power comes from" (at 127 104.14 0) (hide yes) (show_name no) (do_not_autoplace no) (effects (font (size 1.27 1.27))))
  (pin "1"))
 (symbol
  (lib_id "power:PWR_FLAG")
  (at 109.22 105.41 180)
  (unit 1)
  (body_style 1)
  (exclude_from_sim no)
  (in_bom yes)
  (on_board yes)
  (in_pos_files yes)
  (dnp no)
  (property "Reference" "#FLG02" (at 109.22 107.315 0) (hide yes) (show_name no) (do_not_autoplace no) (effects (font (size 1.27 1.27))))
  (property "Value" "PWR_FLAG" (at 102.87 107.188 0) (show_name no) (do_not_autoplace no) (effects (font (size 1.27 1.27))))
  (property "Footprint" "" (at 109.22 105.41 0) (hide yes) (show_name no) (do_not_autoplace no) (effects (font (size 1.27 1.27))))
  (property "Datasheet" "" (at 109.22 105.41 0) (hide yes) (show_name no) (do_not_autoplace no) (effects (font (size 1.27 1.27))))
  (property "Description" "Special symbol for telling ERC where power comes from" (at 109.22 105.41 0) (hide yes) (show_name no) (do_not_autoplace no) (effects (font (size 1.27 1.27))))
  (pin "1"))
 (symbol
  (lib_id "power:GNDD")
  (at 148.59 110.49 0)
  (unit 1)
  (body_style 1)
  (exclude_from_sim no)
  (in_bom yes)
  (on_board yes)
  (in_pos_files yes)
  (dnp no)
  (fields_autoplaced yes)
  (property "Reference" "#PWR05" (at 148.59 116.84 0) (hide yes) (show_name no) (do_not_autoplace no) (effects (font (size 1.27 1.27))))
  (property "Value" "GNDD" (at 148.59 114.3 0) (show_name no) (do_not_autoplace no) (effects (font (size 1.27 1.27))))
  (property "Footprint" "" (at 148.59 110.49 0) (hide yes) (show_name no) (do_not_autoplace no) (effects (font (size 1.27 1.27))))
  (property "Datasheet" "" (at 148.59 110.49 0) (hide yes) (show_name no) (do_not_autoplace no) (effects (font (size 1.27 1.27))))
  (property "Description" "Power symbol creates a global label with name \"GNDD\" , digital ground" (at 148.59 110.49 0) (hide yes) (show_name no) (do_not_autoplace no) (effects (font (size 1.27 1.27))))
  (pin "1"))
 (symbol
  (lib_id "Diode:SM712_SOT23")
  (at 198.12 83.82 270)
  (unit 1)
  (body_style 1)
  (exclude_from_sim no)
  (in_bom yes)
  (on_board yes)
  (in_pos_files yes)
  (dnp no)
  (property "Reference" "D1" (at 200.66 82.5499 90) (show_name no) (do_not_autoplace no) (effects (font (size 1.27 1.27)) (justify left)))
  (property "Value" "SM712_SOT23" (at 200.152 87.884 90) (show_name no) (do_not_autoplace no) (effects (font (size 1.27 1.27)) (justify left)))
  (property "Footprint" "Package_TO_SOT_SMD:SOT-23" (at 189.23 83.82 0) (hide yes) (show_name no) (do_not_autoplace no) (effects (font (size 1.27 1.27))))
  (property "Datasheet" "https://www.littelfuse.com/~/media/electronics/datasheets/tvs_diode_arrays/littelfuse_tvs_diode_array_sm712_datasheet.pdf.pdf" (at 198.12 80.01 0) (hide yes) (show_name no) (do_not_autoplace no) (effects (font (size 1.27 1.27))))
  (property "Description" "7V/12V, 600W Asymmetrical TVS Diode Array, SOT-23" (at 198.12 83.82 0) (hide yes) (show_name no) (do_not_autoplace no) (effects (font (size 1.27 1.27))))
  (pin "1")
  (pin "2")
  (pin "3"))
 (symbol
  (lib_id "power:GNDD")
  (at 193.04 83.82 0)
  (unit 1)
  (body_style 1)
  (exclude_from_sim no)
  (in_bom yes)
  (on_board yes)
  (in_pos_files yes)
  (dnp no)
  (fields_autoplaced yes)
  (property "Reference" "#PWR01" (at 193.04 90.17 0) (hide yes) (show_name no) (do_not_autoplace no) (effects (font (size 1.27 1.27))))
  (property "Value" "GNDD" (at 193.04 87.63 0) (show_name no) (do_not_autoplace no) (effects (font (size 1.27 1.27))))
  (property "Footprint" "" (at 193.04 83.82 0) (hide yes) (show_name no) (do_not_autoplace no) (effects (font (size 1.27 1.27))))
  (property "Datasheet" "" (at 193.04 83.82 0) (hide yes) (show_name no) (do_not_autoplace no) (effects (font (size 1.27 1.27))))
  (property "Description" "Power symbol creates a global label with name \"GNDD\" , digital ground" (at 193.04 83.82 0) (hide yes) (show_name no) (do_not_autoplace no) (effects (font (size 1.27 1.27))))
  (pin "1"))
 (symbol
  (lib_id "power:GNDD")
  (at 158.75 78.74 90)
  (unit 1)
  (body_style 1)
  (exclude_from_sim no)
  (in_bom yes)
  (on_board yes)
  (in_pos_files yes)
  (dnp no)
  (property "Reference" "#PWR09" (at 165.1 78.74 0) (hide yes) (show_name no) (do_not_autoplace no) (effects (font (size 1.27 1.27))))
  (property "Value" "GNDD" (at 158.75 75.946 90) (show_name no) (do_not_autoplace no) (effects (font (size 1.27 1.27)) (justify right)))
  (property "Footprint" "" (at 158.75 78.74 0) (hide yes) (show_name no) (do_not_autoplace no) (effects (font (size 1.27 1.27))))
  (property "Datasheet" "" (at 158.75 78.74 0) (hide yes) (show_name no) (do_not_autoplace no) (effects (font (size 1.27 1.27))))
  (property "Description" "Power symbol creates a global label with name \"GNDD\" , digital ground" (at 158.75 78.74 0) (hide yes) (show_name no) (do_not_autoplace no) (effects (font (size 1.27 1.27))))
  (pin "1"))
 (symbol
  (lib_id "power:GNDD")
  (at 167.64 68.58 90)
  (unit 1)
  (body_style 1)
  (exclude_from_sim no)
  (in_bom yes)
  (on_board yes)
  (in_pos_files yes)
  (dnp no)
  (property "Reference" "#PWR07" (at 173.99 68.58 0) (hide yes) (show_name no) (do_not_autoplace no) (effects (font (size 1.27 1.27))))
  (property "Value" "GNDD" (at 172.466 68.834 90) (show_name no) (do_not_autoplace no) (effects (font (size 1.27 1.27))))
  (property "Footprint" "" (at 167.64 68.58 0) (hide yes) (show_name no) (do_not_autoplace no) (effects (font (size 1.27 1.27))))
  (property "Datasheet" "" (at 167.64 68.58 0) (hide yes) (show_name no) (do_not_autoplace no) (effects (font (size 1.27 1.27))))
  (property "Description" "Power symbol creates a global label with name \"GNDD\" , digital ground" (at 167.64 68.58 0) (hide yes) (show_name no) (do_not_autoplace no) (effects (font (size 1.27 1.27))))
  (pin "1"))
 (sheet_instances
  (path ""
   (page "1")))
 (embedded_fonts no))
